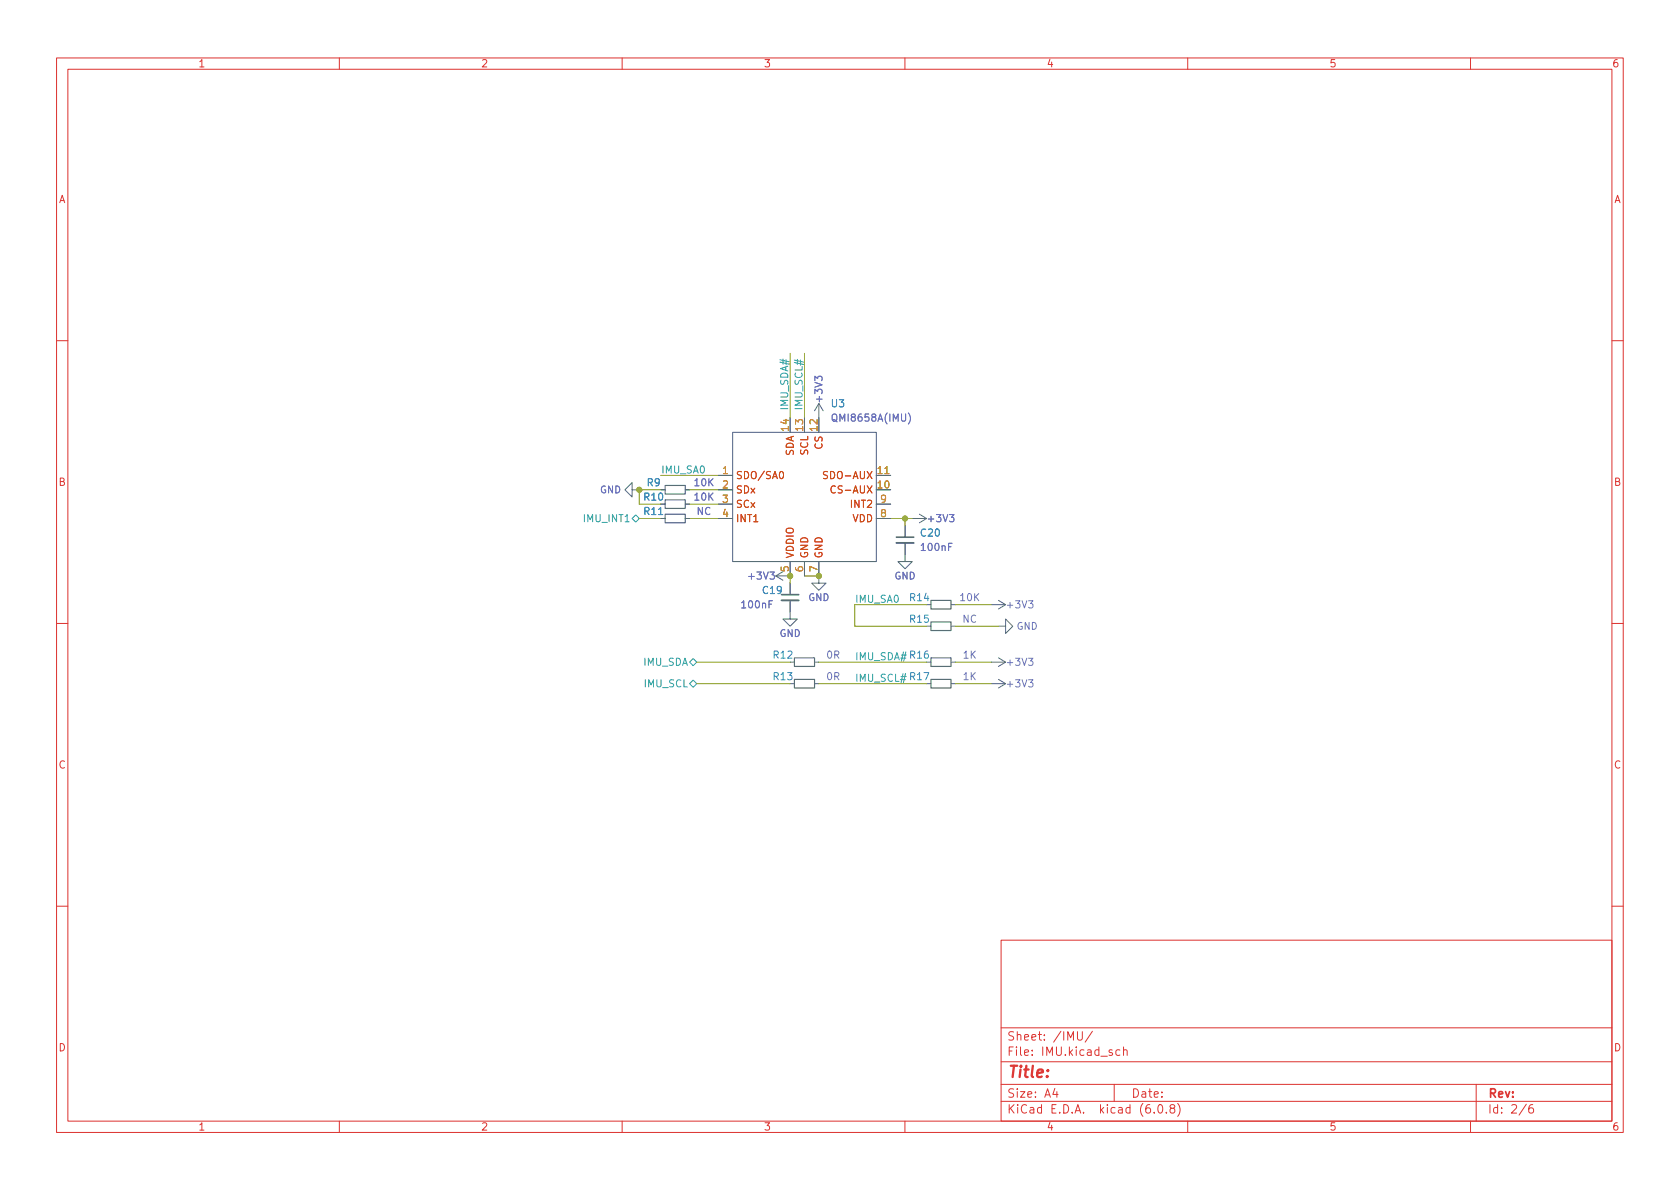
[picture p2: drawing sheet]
<svg xmlns="http://www.w3.org/2000/svg" width="297mm" height="210mm" viewBox="0 0 297 210" stroke-linecap="round" stroke-linejoin="round" font-family="sans-serif">
<g fill="none" stroke="#dc322f" stroke-width=".18">
<path d="M10 10.2h277v190.1h-277zM12 12.2h273v186.1h-273zM60 10.2v2M110 10.2v2M160 10.2v2M210 10.2v2M260 10.2v2M10 60.2h2M285 60.2h2M10 110.2h2M285 110.2h2M10 160.2h2"/>
<path d="M177 166.3h108v32h-108zM285 160.2h2M60 198.3v2M110 198.3v2M160 198.3v2M177 194.8h108M177 191.8h108M177 187.8h108M177 181.8h108M186.5 192.5l-.4 1h1M186.9 193v1M190.5 182.4v1.2l.3 .3h.3l.3-.3v-1.2"/>
<path d="M193.1 182.4l-1.2 1.9M197 191.8v3M198 185.7l-.4-.1-.3 .3v.4l.1 .3h.6M198.6 185.8l.3-.2 .3 .1 .1 .9M198.6 185.1v1.5M204.1 196.7v.1M204.9 195.4l.2-.1a.81 .81 0 0 1 .6 .7 .81 .81 0 0 1-.3 .8h-.2a.81 .81 0 0 1-.6-.6 .81 .81 0 0 1 .3-.8zM206.2 196.7v.1M207.1 196l-.2-.3v-.2l.2-.2 .5 .1 .1 .2-.1 .2-.6 .2-.1 .3v.4l.2 .1h.5l.1-.3-.1-.4-.2-.1M208.2 195.1a1.72 1.72 0 0 1 0 2.3M210 198.3v2M260 198.3v2"/>
<path d="M261 191.8v6.5M269.9 195.3l-1.3 1.9M271 195.3a.6 .6 0 0 0-.7 .7v.5l.1 .3h.5l.2-.1 .1-.5-.2-.2-.4-.1-.3 .3"/>
</g>
<g fill="none" stroke="#586e75" stroke-width=".18">
<path d="M129.5 76.4h25.4v22.9h-25.4zM144.8 71.4v2.5M144.8 71.4l-.8 1.2M144.8 71.4l.7 1.2M111.8 86.6v-1.3l-1.3 1.3 1.3 1.3v-1.3h1.2M116.8 86.6h.8M116.8 91.7h.8M121.2 86.6h.7M121.2 89.1h.7M121.2 91.7h.7M127 84.1h2.5M127 86.6h2.5"/>
<path d="M127 89.1h2.5M127 91.7h2.5M139.7 99.3v2.5h-2.5M142.2 99.3v2.5M144.8 99.3v3.8h1.2l-1.2 1.3-1.3-1.3h1.3M154.9 84.1h2.6M154.9 89.1h2.6M154.9 91.7h2.6M160 96v3.3h1.3l-1.3 1.3-1.3-1.3h1.3M160 93v2M161.3 91.7h2.5M162.6 90.9l1.2 .8"/>
<path d="M163.8 91.7l-1.2 .8M137.2 101.8l1.2 .8M138.4 101.1l-1.2 .7M139.7 106.2v3.3h1.3l-1.3 1.2-1.3-1.2h1.3M139.7 117.1h.8M139.7 103.1v2.1M144 117.1h.8M163.8 106.9h.8M168.1 117.1h.8M168.1 106.9h.8M168.1 110.7h.8M175.3 117.1h2.5"/>
<path d="M175.3 106.9h2.5M176.5 110.7h1.3v-1.2l1.3 1.2-1.3 1.3v-1.3M176.5 116.3l1.3 .8M176.5 106.2l1.3 .7M177.8 117.1l-1.3 .8M177.8 106.9l-1.3 .8M144 120.9h.8M168.1 120.9h.8M175.3 120.9h2.5M176.5 120.1l1.3 .8M177.8 120.9l-1.3 .8"/>
</g>
<path d="M117.6 88.4h3.6v1.5h-3.6zM117.6 90.9h3.6v1.6h-3.6zM117.6 85.8h3.6v1.6h-3.6zM140.5 116.3h3.5v1.6h-3.5zM164.6 116.3h3.5v1.6h-3.5zM164.6 110h3.5v1.5h-3.5zM164.6 106.2h3.5v1.5h-3.5zM140.5 120.1h3.5v1.6h-3.5zM164.6 120.1h3.5v1.6h-3.5z" fill="none" stroke="#586e75" stroke-width=".2"/>
<path d="M137.9 83.5l.2-.1a.68 .68 0 0 1 .4 .6 .68 .68 0 0 1-.4 .6l-.2-.1-.1-.3zM146.3 83.4h-.5l-.2 .1v.4l.6 .2 .1 .3-.2 .2h-.5M147.7 86a.6 .6 0 0 0-.8 .5 .6 .6 0 0 0 .6 .7l.2-.1" fill="none" stroke="#cb4b16" stroke-width=".18"/>
<path d="M160.6 73a1.46 1.46 0 0 1 0 2" fill="none" stroke="#6c71c4" stroke-width=".18"/>
<path d="M158.5 96h3M138.2 106.2h3" fill="none" stroke="#586e75" stroke-width=".33"/>
<path d="M158.5 95h3M138.2 105.2h3" fill="none" stroke="#586e75" stroke-width=".3"/>
<path d="M111.8 91.7l.6-.6 .6 .6-.6 .6zM121.9 117.1l.7-.6 .6 .6-.6 .6zM121.9 120.9l.7-.6 .6 .6-.6 .6z" fill="none" stroke="#2aa198" stroke-width=".18"/>
<g fill="none" stroke="#859900" stroke-width=".18">
<path d="M139.7 62.5v11.4M142.2 62.5v11.4M113 91.7h3.8M116.8 86.6h-3.8v2.5h3.8M116.8 84.1h10.2M121.9 89.1h5.1M121.9 91.7h5.1M121.9 86.6h5.1M157.5 91.7h3.8M160 91.7v1.3M123.2 117.1h16.5M139.7 101.8v1.3"/>
<path d="M142.2 101.8h2.6M144.8 117.1h19M163.8 106.9h-12.7v3.8h12.7M168.9 117.1h6.4M168.9 110.7h7.6M168.9 106.9h6.4M123.2 120.9h16.5M144.8 120.9h19M168.9 120.9h6.4"/>
</g>
<g fill="#859900" stroke="#859900" stroke-width=".18">
<circle cx="139.7" cy="101.8" r=".46"/>
<circle cx="113" cy="86.6" r=".46"/>
<circle cx="144.8" cy="101.8" r=".46"/>
<circle cx="160" cy="91.7" r=".46"/>
</g>
<text font-size="2.8" fill="#dc322f" x="178" y="190.6">Title:</text>
<g font-size="2.1" fill="#dc322f">
<text x="178" y="184">Sheet: /IMU/</text>
<text x="178" y="186.7">File: IMU.kicad_sch</text>
<text x="178" y="196.9">KiCad E.D.A. kicad (6.0.8)</text>
<text x="178" y="194.1">Size: A4</text>
<text x="200" y="194.1">Date:</text>
<text x="263" y="194.1">Rev:</text>
<text x="263" y="196.9">Id: 2/6</text>
</g>
<g font-size="1.8" fill="#dc322f">
<text x="35" y="11.9">1</text>
<text x="85" y="11.9">2</text>
<text x="135" y="11.9">3</text>
<text x="185" y="11.9">4</text>
<text x="235" y="11.9">5</text>
<text x="285" y="11.9">6</text>
<text x="10.3" y="35.9">A</text>
<text x="285.3" y="35.9">A</text>
<text x="10.3" y="85.9">B</text>
<text x="285.3" y="85.9">B</text>
<text x="10.3" y="135.9">C</text>
<text x="285.3" y="135.9">C</text>
<text x="10.3" y="185.9">D</text>
<text x="285.3" y="185.9">D</text>
<text x="35" y="199.9">1</text>
<text x="85" y="199.9">2</text>
<text x="135" y="199.9">3</text>
<text x="185" y="199.9">4</text>
<text x="235" y="199.9">5</text>
<text x="285" y="199.9">6</text>
</g>
<g font-size="1.8" fill="#6c71c4">
<text x="145.4" y="70.9" transform="rotate(-90 145.4 70.9)">+3V3</text>
<text x="147.6" y="74.5">QMI8658A(IMU)</text>
<text x="122.8" y="88.5">10K</text>
<text x="122.8" y="86">10K</text>
<text x="123.2" y="91.1">NC</text>
<text x="164.3" y="92.3">+3V3</text>
<text x="163" y="97.4">100nF</text>
<text x="131.3" y="107.6">100nF</text>
<text x="132.5" y="102.5">+3V3</text>
<text x="169.8" y="106.3">10K</text>
<text x="178.3" y="107.6">+3V3</text>
<text x="170.2" y="110.1">NC</text>
<text x="146.2" y="116.5">0R</text>
<text x="170.3" y="116.5">1K</text>
<text x="178.3" y="117.7">+3V3</text>
<text x="146.2" y="120.3">0R</text>
<text x="170.3" y="120.3">1K</text>
<text x="178.3" y="121.5">+3V3</text>
</g>
<g font-size="1.8" fill="#2aa198">
<text x="139.4" y="72.6" transform="rotate(-90 139.4 72.6)">IMU_SDA#</text>
<text x="141.9" y="72.6" transform="rotate(-90 141.9 72.6)">IMU_SCL#</text>
<text x="116.8" y="83.7">IMU_SA0</text>
<text x="103.5" y="92.3">IMU_INT1</text>
<text x="151.1" y="106.6">IMU_SA0</text>
<text x="113.8" y="117.7">IMU_SDA</text>
<text x="151.1" y="116.7">IMU_SDA# R16</text>
<text x="114" y="121.5">IMU_SCL</text>
<text x="151.1" y="120.5">IMU_SCL# R17</text>
</g>
<g font-size="1.8" fill="#b58900">
<text x="139.4" y="76.2" transform="rotate(-90 139.4 76.2)">14</text>
<text x="142" y="76.2" transform="rotate(-90 142 76.2)">13</text>
<text x="144.5" y="76.2" transform="rotate(-90 144.5 76.2)">12</text>
<text x="127.8" y="83.8">1</text>
<text x="155.2" y="83.8">11</text>
<text x="127.8" y="86.4">2</text>
<text x="127.8" y="88.9">3</text>
<text x="155.2" y="86.4">10</text>
<text x="155.7" y="88.9">9</text>
<text x="127.8" y="91.4">4</text>
<text x="155.7" y="91.4">8</text>
<text x="139.4" y="101.1" transform="rotate(-90 139.4 101.1)">5</text>
<text x="142" y="101.1" transform="rotate(-90 142 101.1)">6</text>
<text x="144.5" y="101.1" transform="rotate(-90 144.5 101.1)">7</text>
</g>
<g font-size="1.8" fill="#268bd2">
<text x="147" y="72">U3</text>
<text x="114.4" y="86">R9</text>
<text x="113.9" y="91.1">R11</text>
<text x="162.9" y="94.9">C20</text>
<text x="134.9" y="105">C19</text>
<text x="160.9" y="106.3">R14</text>
<text x="160.9" y="110.1">R15</text>
<text x="136.8" y="116.5">R12</text>
<text x="136.8" y="120.3">R13</text>
</g>
<g font-size="1.8" fill="#cb4b16">
<text x="140.3" y="80.7" transform="rotate(-90 140.3 80.7)">SDA</text>
<text x="142.9" y="80.5" transform="rotate(-90 142.9 80.5)">SCL</text>
<text x="145.4" y="79.4" transform="rotate(-90 145.4 79.4)">CS</text>
<text x="130" y="84.7">SDO/SA0</text>
<text x="130" y="87.2">SDx</text>
<text x="130" y="89.8">SCx</text>
<text x="146.3" y="84.7">SDO-AUX</text>
<text x="147.7" y="87.2">CS-AUX</text>
<text x="150.6" y="89.8">INT2</text>
<text x="130" y="92.3">INT1</text>
<text x="150.7" y="92.3">VDD</text>
<text x="140.3" y="98.8" transform="rotate(-90 140.3 98.8)">VDDIO</text>
<text x="142.9" y="98.8" transform="rotate(-90 142.9 98.8)">GND</text>
<text x="145.4" y="98.8" transform="rotate(-90 145.4 98.8)">GND</text>
</g>
<text font-size="1.8" fill="#586e75" x="113.9" y="88.5">R10</text>
<g font-size="1.7" fill="#6c71c4">
<text x="106.1" y="87.2">GND</text>
<text x="142.9" y="106.3">GND</text>
<text x="158.1" y="102.5">GND</text>
<text x="137.8" y="112.6">GND</text>
<text x="179.7" y="111.3">GND</text>
</g>
</svg>
